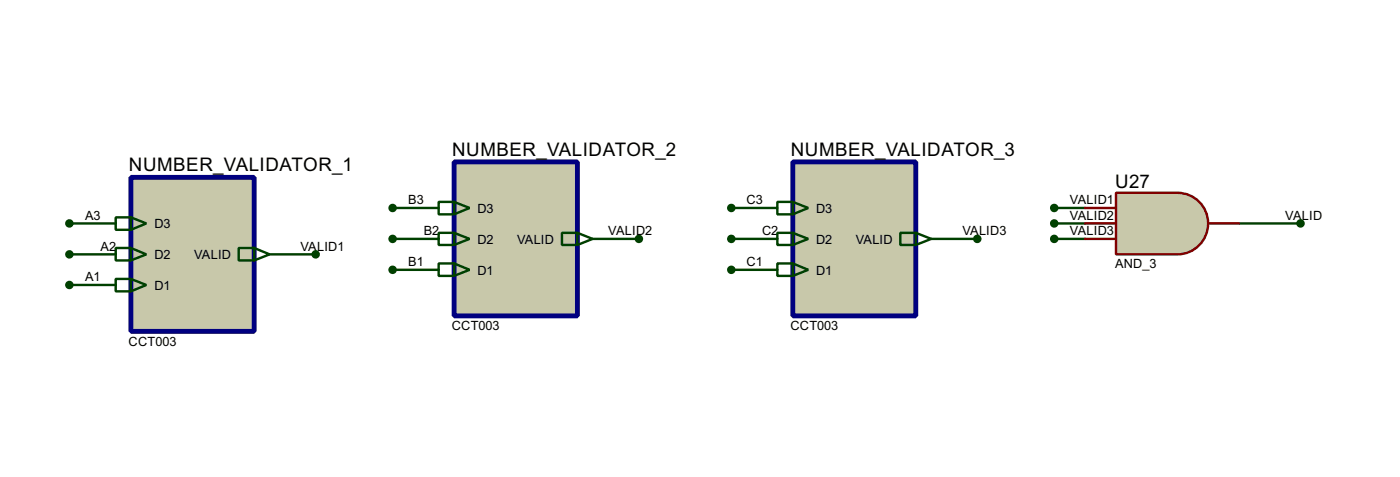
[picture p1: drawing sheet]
<svg xmlns="http://www.w3.org/2000/svg" width="231mm" height="79mm" viewBox="0 0 231 79" stroke-linecap="round" stroke-linejoin="round" font-family="sans-serif">
<g fill="none" stroke="#004000" stroke-width=".4">
<path d="M11.5 36.9h7.6M64.8 34.3h7.6M64.8 39.4h7.6M97.8 39.4h7.7M120.7 34.3h7.6M120.7 39.4h7.6M153.7 39.4h7.6M174 36.9h5.1M174 34.3h5.1M174 39.4h5.1M204.5 36.9h10.2M11.5 42h7.6"/>
<path d="M11.5 47h7.6M44.5 42h7.6M64.8 44.5h7.6M120.7 44.5h7.6"/>
</g>
<path d="M21.6 29.3h20.4v25.4h-20.4z" fill="#c8c8aa" stroke="#000080" stroke-width=".8"/>
<path d="M19.1 35.9h2.5l2.6 1-2.6 1h-2.5zM21.6 35.9v2M19.1 40.9h2.5l2.6 1.1-2.6 1h-2.5zM19.1 46h2.5l2.6 1-2.6 1.1h-2.5zM21.6 40.9v2.1M21.6 46v2.1M39.4 40.9h2.6l2.5 1.1-2.5 1h-2.6zM42 40.9v2.1" fill="none" stroke="#004000" stroke-width=".4"/>
<g fill="#004000" stroke="#004000" stroke-width=".4">
<circle cx="11.4" cy="36.9" r=".5"/>
<circle cx="11.4" cy="42" r=".5"/>
<circle cx="11.4" cy="47" r=".5"/>
</g>
<path d="M75 26.7h20.3v25.4h-20.3z" fill="#c8c8aa" stroke="#000080" stroke-width=".8"/>
<path d="M72.4 33.3h2.6l2.5 1-2.5 1.1h-2.6zM72.4 38.4h2.6l2.5 1-2.5 1h-2.6zM75 33.3v2.1M75 38.4v2M92.8 38.4h2.5l2.5 1-2.5 1h-2.5zM95.3 38.4v2M72.4 43.5h2.6l2.5 1-2.5 1h-2.6zM75 43.5v2" fill="none" stroke="#004000" stroke-width=".4"/>
<g fill="#004000" stroke="#004000" stroke-width=".4">
<circle cx="64.8" cy="34.3" r=".5"/>
<circle cx="64.8" cy="39.4" r=".5"/>
<circle cx="64.8" cy="44.5" r=".5"/>
</g>
<path d="M130.9 26.7h20.3v25.4h-20.3z" fill="#c8c8aa" stroke="#000080" stroke-width=".8"/>
<path d="M128.3 33.3h2.6l2.5 1-2.5 1.1h-2.6zM128.3 38.4h2.6l2.5 1-2.5 1h-2.6zM130.9 33.3v2.1M130.9 38.4v2M148.6 38.4h2.6l2.5 1-2.5 1h-2.6zM151.2 38.4v2M128.3 43.5h2.6l2.5 1-2.5 1h-2.6zM130.9 43.5v2" fill="none" stroke="#004000" stroke-width=".4"/>
<g fill="#004000" stroke="#004000" stroke-width=".4">
<circle cx="120.7" cy="34.3" r=".5"/>
<circle cx="120.7" cy="39.4" r=".5"/>
<circle cx="120.7" cy="44.5" r=".5"/>
<circle cx="52.1" cy="42" r=".5"/>
<circle cx="105.4" cy="39.4" r=".5"/>
<circle cx="161.3" cy="39.4" r=".5"/>
</g>
<path d="M184.2 31.8h10.2a5.1 5.1 0 0 1 5 5.1 5.1 5.1 0 0 1-5 5.1h-10.2z" fill-rule="evenodd" fill="#c8c8aa" stroke="#800000" stroke-width=".4"/>
<path d="M179.1 34.3h5.1M179.1 36.9h5.1M179.1 39.4h5.1M199.4 36.9h5.1" fill="none" stroke="#800000" stroke-width=".4"/>
<g fill="#004000" stroke="#004000" stroke-width=".4">
<circle cx="174" cy="34.3" r=".5"/>
<circle cx="174" cy="36.9" r=".5"/>
<circle cx="174" cy="39.4" r=".5"/>
<circle cx="214.6" cy="36.9" r=".5"/>
</g>
<g font-size="3.5">
<text x="21.3" y="28.2">NUMBER_VALIDATOR_1</text>
<text x="74.6" y="25.7">NUMBER_VALIDATOR_2</text>
<text x="130.5" y="25.7">NUMBER_VALIDATOR_3</text>
<text x="184.1" y="31">U27</text>
</g>
<g font-size="2.4">
<text x="67.4" y="33.7">B3</text>
<text x="78.8" y="35.1">D3</text>
<text x="123.2" y="33.7">C3</text>
<text x="134.7" y="35.1">D3</text>
<text x="176.6" y="33.7">VALID1</text>
<text x="14" y="36.3">A3</text>
<text x="16.6" y="41.4">A2</text>
<text x="25.5" y="37.7">D3</text>
<text x="49.6" y="41.4">VALID1</text>
<text x="69.9" y="38.8">B2</text>
<text x="78.8" y="40.2">D2</text>
<text x="85.3" y="40.2">VALID</text>
<text x="100.4" y="38.8">VALID2</text>
<text x="125.8" y="38.8">C2</text>
<text x="134.7" y="40.2">D2</text>
<text x="141.2" y="40.2">VALID</text>
<text x="158.8" y="38.8">VALID3</text>
<text x="176.6" y="36.3">VALID2</text>
<text x="176.6" y="38.8">VALID3</text>
<text x="212.1" y="36.3">VALID</text>
<text x="14" y="46.4">A1</text>
<text x="25.5" y="42.8">D2</text>
<text x="25.5" y="47.8">D1</text>
<text x="32" y="42.8">VALID</text>
<text x="67.4" y="43.9">B1</text>
<text x="78.8" y="45.3">D1</text>
<text x="123.2" y="43.9">C1</text>
<text x="134.7" y="45.3">D1</text>
<text x="184" y="44.2">AND_3</text>
<text x="21.2" y="57.1">CCT003</text>
<text x="74.6" y="54.5">CCT003</text>
<text x="130.5" y="54.5">CCT003</text>
</g>
</svg>
